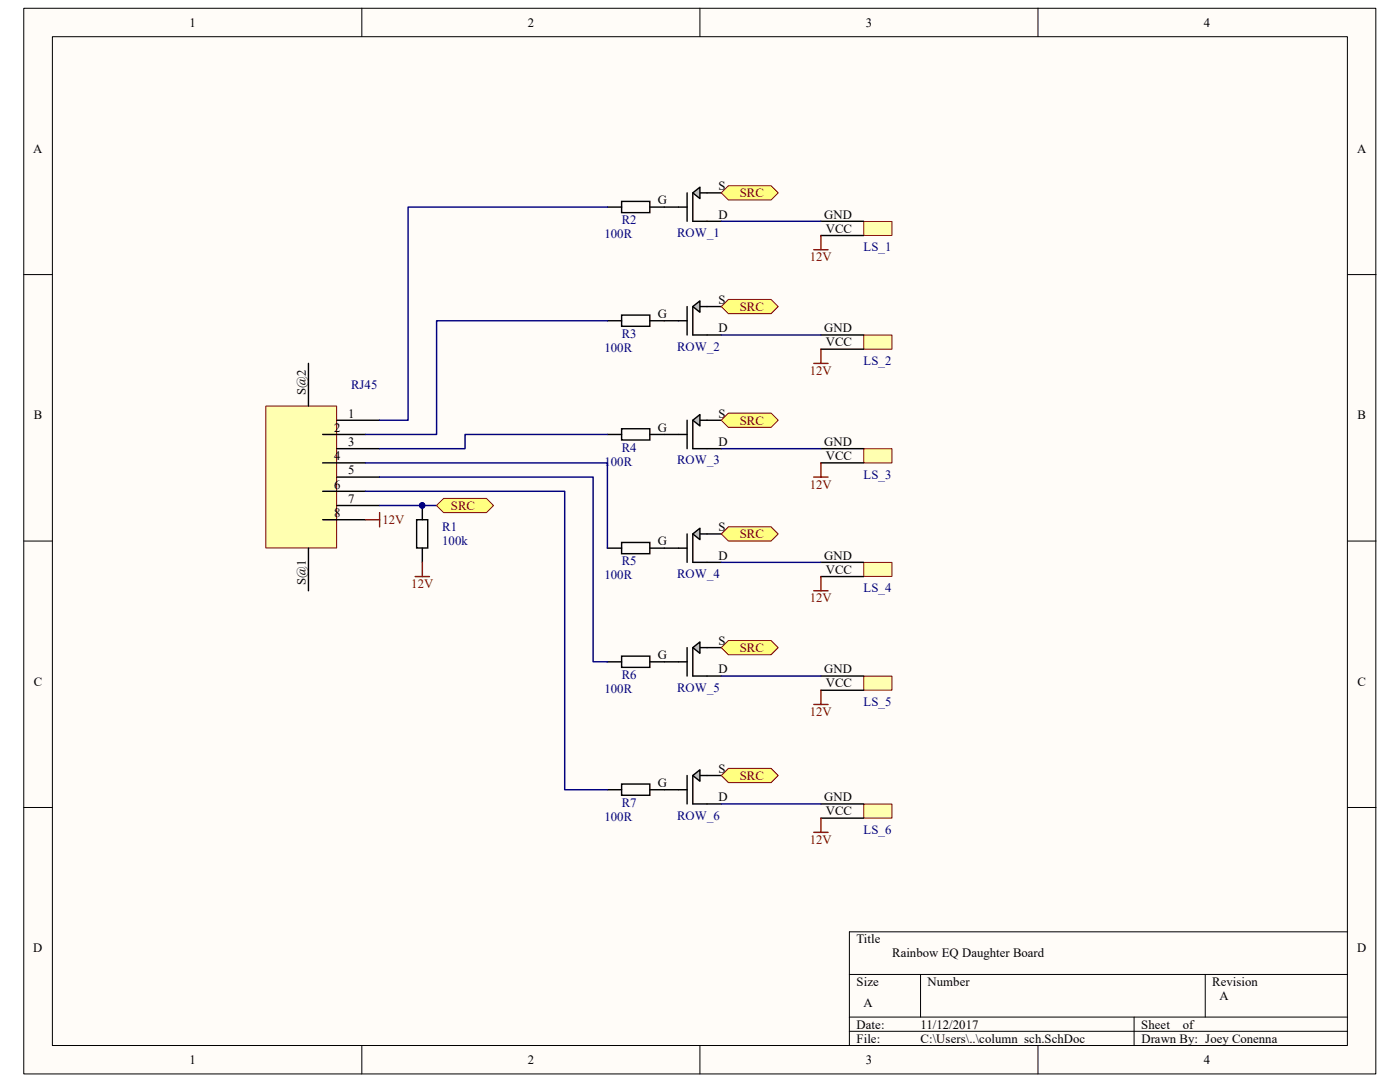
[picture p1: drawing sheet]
<svg xmlns="http://www.w3.org/2000/svg" width="279mm" height="216mm" viewBox="0 0 279 216" stroke-linecap="round" stroke-linejoin="round" font-family="sans-serif">
<path d="M4.8 1.7h269.8v212.6h-269.8z" fill="#fffcf8"/>
<path d="M4.7 1.7h269.9v212.6h-269.9z" fill="none" stroke="#000" stroke-width=".2"/>
<path d="M10.5 7.4h258.4v201.2h-258.4z" fill="#fffcf8"/>
<g fill="none" stroke="#000" stroke-width=".2">
<path d="M10.5 7.3h258.4v201.3h-258.4zM72.2 1.6v5.7M139.7 1.6v5.7M207.2 1.6v5.7M4.7 54.8h5.7M268.9 54.8h5.7M4.7 108h5.7M268.9 108h5.7M4.7 161.1h5.7M268.9 161.1h5.7M169.5 194.4h99.4M183.7 194.4v8.5"/>
<path d="M240.5 194.4v8.5M268.9 185.9h-99.4v22.7M72.2 208.6v5.7M139.7 208.6v5.7M169.5 202.9h99.4M169.5 205.8h99.4M207.2 208.6v5.7M226.3 202.9v5.7"/>
</g>
<path d="M53.1 81.1h14.1v28.2h-14.1z" fill="#ffffb0"/>
<path d="M53 81h14.2v28.3h-14.2z" fill="none" stroke="#800000" stroke-width=".2"/>
<g fill="none" stroke="#000" stroke-width=".28">
<path d="M141.1 38.5h-2.8v5.7h2.8M61.6 72.5v8.5M64.4 86.7h8.5M64.4 92.4h8.5M64.4 98h8.5M67.2 83.9h8.6M67.2 89.5h8.6M67.2 95.2h8.6M61.6 109.4v8.5M64.4 103.7h8.5M67.2 100.9h8.6M83.2 103.7h2.2v5.6h-2.2z"/>
<path d="M84.3 100.9v2.8M84.3 109.4v2.8"/>
</g>
<path d="M72.9 103.7h2.9M75.8 102.3v2.8M82.9 115h2.8M84.3 112.2v2.8" fill="none" stroke="#800000" stroke-width=".28"/>
<circle cx="84.2" cy="100.9" r=".55" fill="#000080" stroke="#000080" stroke-width=".2"/>
<path d="M75.8 100.9h11.3" fill="none" stroke="#000080" stroke-width=".28"/>
<path d="M138.3 38.5l1.4-1.1v2.2z" fill="#c0c0c0" stroke="#000" stroke-width=".28"/>
<path d="M137.1 38.5v5.7M141.1 38.5h2.8M132.6 41.3h4.5M141.1 44.2h2.8M141.1 61.2h-2.8v5.6h2.8" fill="none" stroke="#000" stroke-width=".28"/>
<path d="M138.3 61.2l1.4-1.2v2.3z" fill="#c0c0c0" stroke="#000" stroke-width=".28"/>
<path d="M132.6 64h4.5M137.1 61.2v5.6M141.1 66.8h2.8M141.1 61.2h2.8M141.1 83.9h-2.8v5.6h2.8" fill="none" stroke="#000" stroke-width=".28"/>
<path d="M138.3 83.9l1.4-1.2v2.3z" fill="#c0c0c0" stroke="#000" stroke-width=".28"/>
<path d="M132.6 86.7h4.5M137.1 83.9v5.6M141.1 89.5h2.8M141.1 83.9h2.8M141.1 106.5h-2.8v5.7h2.8" fill="none" stroke="#000" stroke-width=".28"/>
<path d="M138.3 106.5l1.4-1.1v2.3z" fill="#c0c0c0" stroke="#000" stroke-width=".28"/>
<path d="M132.6 109.4h4.5M137.1 106.5v5.7M141.1 112.2h2.8M141.1 106.5h2.8M141.1 129.2h-2.8v5.7h2.8" fill="none" stroke="#000" stroke-width=".28"/>
<path d="M138.3 129.2l1.4-1.1v2.3z" fill="#c0c0c0" stroke="#000" stroke-width=".28"/>
<path d="M132.6 132.1h4.5M137.1 129.2v5.7M141.1 134.9h2.8M141.1 129.2h2.8M141.1 154.7h-2.8v5.7h2.8" fill="none" stroke="#000" stroke-width=".28"/>
<path d="M138.3 154.7l1.4-1.1v2.3z" fill="#c0c0c0" stroke="#000" stroke-width=".28"/>
<path d="M132.6 157.6h4.5M137.1 154.7v5.7M141.1 154.7h2.8M141.1 160.4h2.8" fill="none" stroke="#000" stroke-width=".28"/>
<g fill="#ffff80" stroke="#800000" stroke-width=".2">
<path d="M87.1 100.9l1.4-1.4h8.6l1.4 1.4-1.4 1.4h-8.6z" fill-rule="evenodd"/>
<path d="M143.9 38.5l1.5-1.4h8.5l1.4 1.4-1.4 1.4h-8.5z" fill-rule="evenodd"/>
<path d="M143.9 61.2l1.5-1.4h8.5l1.4 1.4-1.4 1.4h-8.5z" fill-rule="evenodd"/>
<path d="M143.9 83.9l1.5-1.5h8.5l1.4 1.5-1.4 1.4h-8.5z" fill-rule="evenodd"/>
<path d="M143.9 106.5l1.5-1.4h8.5l1.4 1.4-1.4 1.5h-8.5z" fill-rule="evenodd"/>
<path d="M143.9 129.2l1.5-1.4h8.5l1.4 1.4-1.4 1.4h-8.5z" fill-rule="evenodd"/>
<path d="M143.9 154.7l1.5-1.4h8.5l1.4 1.4-1.4 1.5h-8.5z" fill-rule="evenodd"/>
</g>
<path d="M172.4 44.2h5.6v2.8h-5.6z" fill="#ffffb0"/>
<path d="M172.4 44.2h5.6v2.8h-5.6z" fill="none" stroke="#800000" stroke-width=".2"/>
<path d="M163.8 44.2h8.6M163.8 47h8.6" fill="none" stroke="#000" stroke-width=".28"/>
<path d="M172.4 66.9h5.6v2.8h-5.6z" fill="#ffffb0"/>
<path d="M172.4 66.8h5.6v2.9h-5.6z" fill="none" stroke="#800000" stroke-width=".2"/>
<path d="M163.8 66.8h8.6M163.8 69.7h8.6" fill="none" stroke="#000" stroke-width=".28"/>
<path d="M172.4 89.6h5.6v2.8h-5.6z" fill="#ffffb0"/>
<path d="M172.4 89.5h5.6v2.9h-5.6z" fill="none" stroke="#800000" stroke-width=".2"/>
<path d="M163.8 89.5h8.6M163.8 92.4h8.6" fill="none" stroke="#000" stroke-width=".28"/>
<path d="M172.4 112.3h5.6v2.7h-5.6z" fill="#ffffb0"/>
<path d="M172.4 112.2h5.6v2.8h-5.6z" fill="none" stroke="#800000" stroke-width=".2"/>
<path d="M163.8 112.2h8.6M163.8 115h8.6" fill="none" stroke="#000" stroke-width=".28"/>
<path d="M172.4 135h5.6v2.7h-5.6z" fill="#ffffb0"/>
<path d="M172.4 134.9h5.6v2.8h-5.6z" fill="none" stroke="#800000" stroke-width=".2"/>
<path d="M163.8 134.9h8.6M163.8 137.7h8.6" fill="none" stroke="#000" stroke-width=".28"/>
<path d="M172.4 160.5h5.6v2.7h-5.6z" fill="#ffffb0"/>
<path d="M172.4 160.4h5.6v2.8h-5.6z" fill="none" stroke="#800000" stroke-width=".2"/>
<g fill="none" stroke="#000" stroke-width=".28">
<path d="M121.2 41.3h2.9M124.1 40.2h5.6v2.2h-5.6zM129.7 41.3h2.9M121.2 64h2.9M124.1 62.9h5.6v2.2h-5.6zM129.7 64h2.9M121.2 86.7h2.9M124.1 85.6h5.6v2.2h-5.6zM129.7 86.7h2.9M121.2 109.4h2.9M124.1 108.2h5.6v2.3h-5.6zM129.7 109.4h2.9"/>
<path d="M121.2 132.1h2.9M124.1 130.9h5.6v2.3h-5.6zM129.7 132.1h2.9M121.2 157.6h2.9M124.1 156.4h5.6v2.3h-5.6zM129.7 157.6h2.9M163.8 160.4h8.6M163.8 163.3h8.6"/>
</g>
<path d="M121.2 41.3h-39.8v42.6h-5.6M143.9 44.2h19.9M121.2 64h-34.1v22.7h-14.2M143.9 66.8h19.9M72.9 92.4h48.3v17M72.9 98h39.8v59.6h8.5M75.8 95.2h42.6v36.9h2.8M121.2 86.7h-28.4v2.8h-17M143.9 89.5h19.9M143.9 112.2h19.9M143.9 134.9h19.9M143.9 160.4h19.9" fill="none" stroke="#000080" stroke-width=".28"/>
<path d="M162.4 49.8h2.9M163.8 47v2.8M162.4 72.5h2.9M163.8 69.7v2.8M162.4 95.2h2.9M163.8 92.4v2.8M162.4 117.9h2.9M163.8 115v2.9M163.8 137.7v2.9M162.4 140.6h2.9M162.4 166.1h2.9M163.8 163.3v2.8" fill="none" stroke="#800000" stroke-width=".28"/>
<g font-size="2.5">
<text x="37.8" y="5.3">1</text>
<text x="105.3" y="5.3">2</text>
<text x="172.8" y="5.3">3</text>
<text x="240.2" y="5.3">4</text>
<text x="6.6" y="30.5">A</text>
<text x="270.8" y="30.5">A</text>
<text x="131.3" y="40.8">G</text>
<text x="143.4" y="37.9">S</text>
<text x="143.4" y="43.6">D</text>
<text x="164.5" y="43.6">GND</text>
<text x="164.8" y="46.4">VCC</text>
<text x="131.3" y="63.5">G</text>
<text x="143.4" y="60.6">S</text>
<text x="143.4" y="66.3">D</text>
<text x="164.5" y="66.3">GND</text>
<text x="164.8" y="69.1">VCC</text>
<text x="6.7" y="83.7">B</text>
<text x="61" y="78.7" transform="rotate(-90 61 78.7)">S@2</text>
<text x="69.5" y="83.3">1</text>
<text x="143.4" y="83.3">S</text>
<text x="270.9" y="83.7">B</text>
<text x="66.7" y="86.1">2</text>
<text x="69.5" y="89">3</text>
<text x="131.3" y="86.1">G</text>
<text x="143.4" y="89">D</text>
<text x="164.5" y="89">GND</text>
<text x="66.7" y="91.8">4</text>
<text x="69.5" y="94.7">5</text>
<text x="164.8" y="91.8">VCC</text>
<text x="66.7" y="97.5">6</text>
<text x="69.5" y="100.3">7</text>
<text x="66.7" y="103.2">8</text>
<text x="143.4" y="106">S</text>
<text x="131.3" y="108.8">G</text>
<text x="143.4" y="111.7">D</text>
<text x="164.5" y="111.7">GND</text>
<text x="61" y="116.7" transform="rotate(-90 61 116.7)">S@1</text>
<text x="164.8" y="114.5">VCC</text>
<text x="131.3" y="131.5">G</text>
<text x="143.4" y="128.7">S</text>
<text x="6.7" y="136.8">C</text>
<text x="143.4" y="134.3">D</text>
<text x="164.5" y="134.3">GND</text>
<text x="164.8" y="137.2">VCC</text>
<text x="270.9" y="136.8">C</text>
<text x="143.4" y="154.2">S</text>
<text x="131.3" y="157">G</text>
<text x="143.4" y="159.9">D</text>
<text x="164.5" y="159.9">GND</text>
<text x="164.8" y="162.7">VCC</text>
<text x="6.6" y="190">D</text>
<text x="170.9" y="188.2">Title</text>
<text x="178.1" y="191.1">Rainbow EQ Daughter Board</text>
<text x="270.8" y="190">D</text>
<text x="170.9" y="196.7">Size</text>
<text x="185.1" y="196.7">Number</text>
<text x="241.9" y="196.7">Revision</text>
<text x="172.3" y="201">A</text>
<text x="243.4" y="199.6">A</text>
<text x="170.9" y="205.2">Date:</text>
<text x="170.9" y="208.1">File:</text>
<text x="183.7" y="208.1">C:\Users\..\column_sch.SchDoc</text>
<text x="183.7" y="205.2">11/12/2017</text>
<text x="227.8" y="205.2">Sheet</text>
<text x="227.8" y="208.1">Drawn By: Joey Conenna</text>
<text x="236" y="205.2">of</text>
<text x="37.8" y="212.3">1</text>
<text x="105.3" y="212.3">2</text>
<text x="172.8" y="212.3">3</text>
<text x="240.2" y="212.3">4</text>
</g>
<g font-size="2.5" fill="#800000">
<text x="147.6" y="39.4">SRC</text>
<text x="161.6" y="52.1">12V</text>
<text x="147.6" y="62">SRC</text>
<text x="161.6" y="74.8">12V</text>
<text x="147.6" y="84.7">SRC</text>
<text x="90" y="101.7">SRC</text>
<text x="161.6" y="97.5">12V</text>
<text x="76.3" y="104.6">12V</text>
<text x="147.6" y="107.4">SRC</text>
<text x="82.1" y="117.3">12V</text>
<text x="161.6" y="120.2">12V</text>
<text x="147.6" y="130.1">SRC</text>
<text x="161.6" y="142.8">12V</text>
<text x="147.6" y="155.6">SRC</text>
<text x="161.6" y="168.4">12V</text>
</g>
<g font-size="2.5" fill="#000080">
<text x="120.6" y="47.6">100R</text>
<text x="124.1" y="44.7">R2</text>
<text x="135.1" y="47.3">ROW_1</text>
<text x="172.3" y="50.1">LS_1</text>
<text x="120.6" y="70.3">100R</text>
<text x="124.1" y="67.4">R3</text>
<text x="135.1" y="70">ROW_2</text>
<text x="70.1" y="77.6">RJ45</text>
<text x="172.3" y="72.8">LS_2</text>
<text x="120.6" y="92.9">100R</text>
<text x="124.1" y="90.1">R4</text>
<text x="135.1" y="92.7">ROW_3</text>
<text x="172.3" y="95.5">LS_3</text>
<text x="88.3" y="106">R1</text>
<text x="88.3" y="108.8">100k</text>
<text x="124.1" y="112.8">R5</text>
<text x="120.6" y="115.6">100R</text>
<text x="135.1" y="115.4">ROW_4</text>
<text x="172.3" y="118.2">LS_4</text>
<text x="124.1" y="135.5">R6</text>
<text x="120.6" y="138.3">100R</text>
<text x="135.1" y="138">ROW_5</text>
<text x="172.3" y="140.8">LS_5</text>
<text x="124.1" y="161">R7</text>
<text x="120.6" y="163.8">100R</text>
<text x="135.1" y="163.5">ROW_6</text>
<text x="172.3" y="166.4">LS_6</text>
</g>
</svg>
